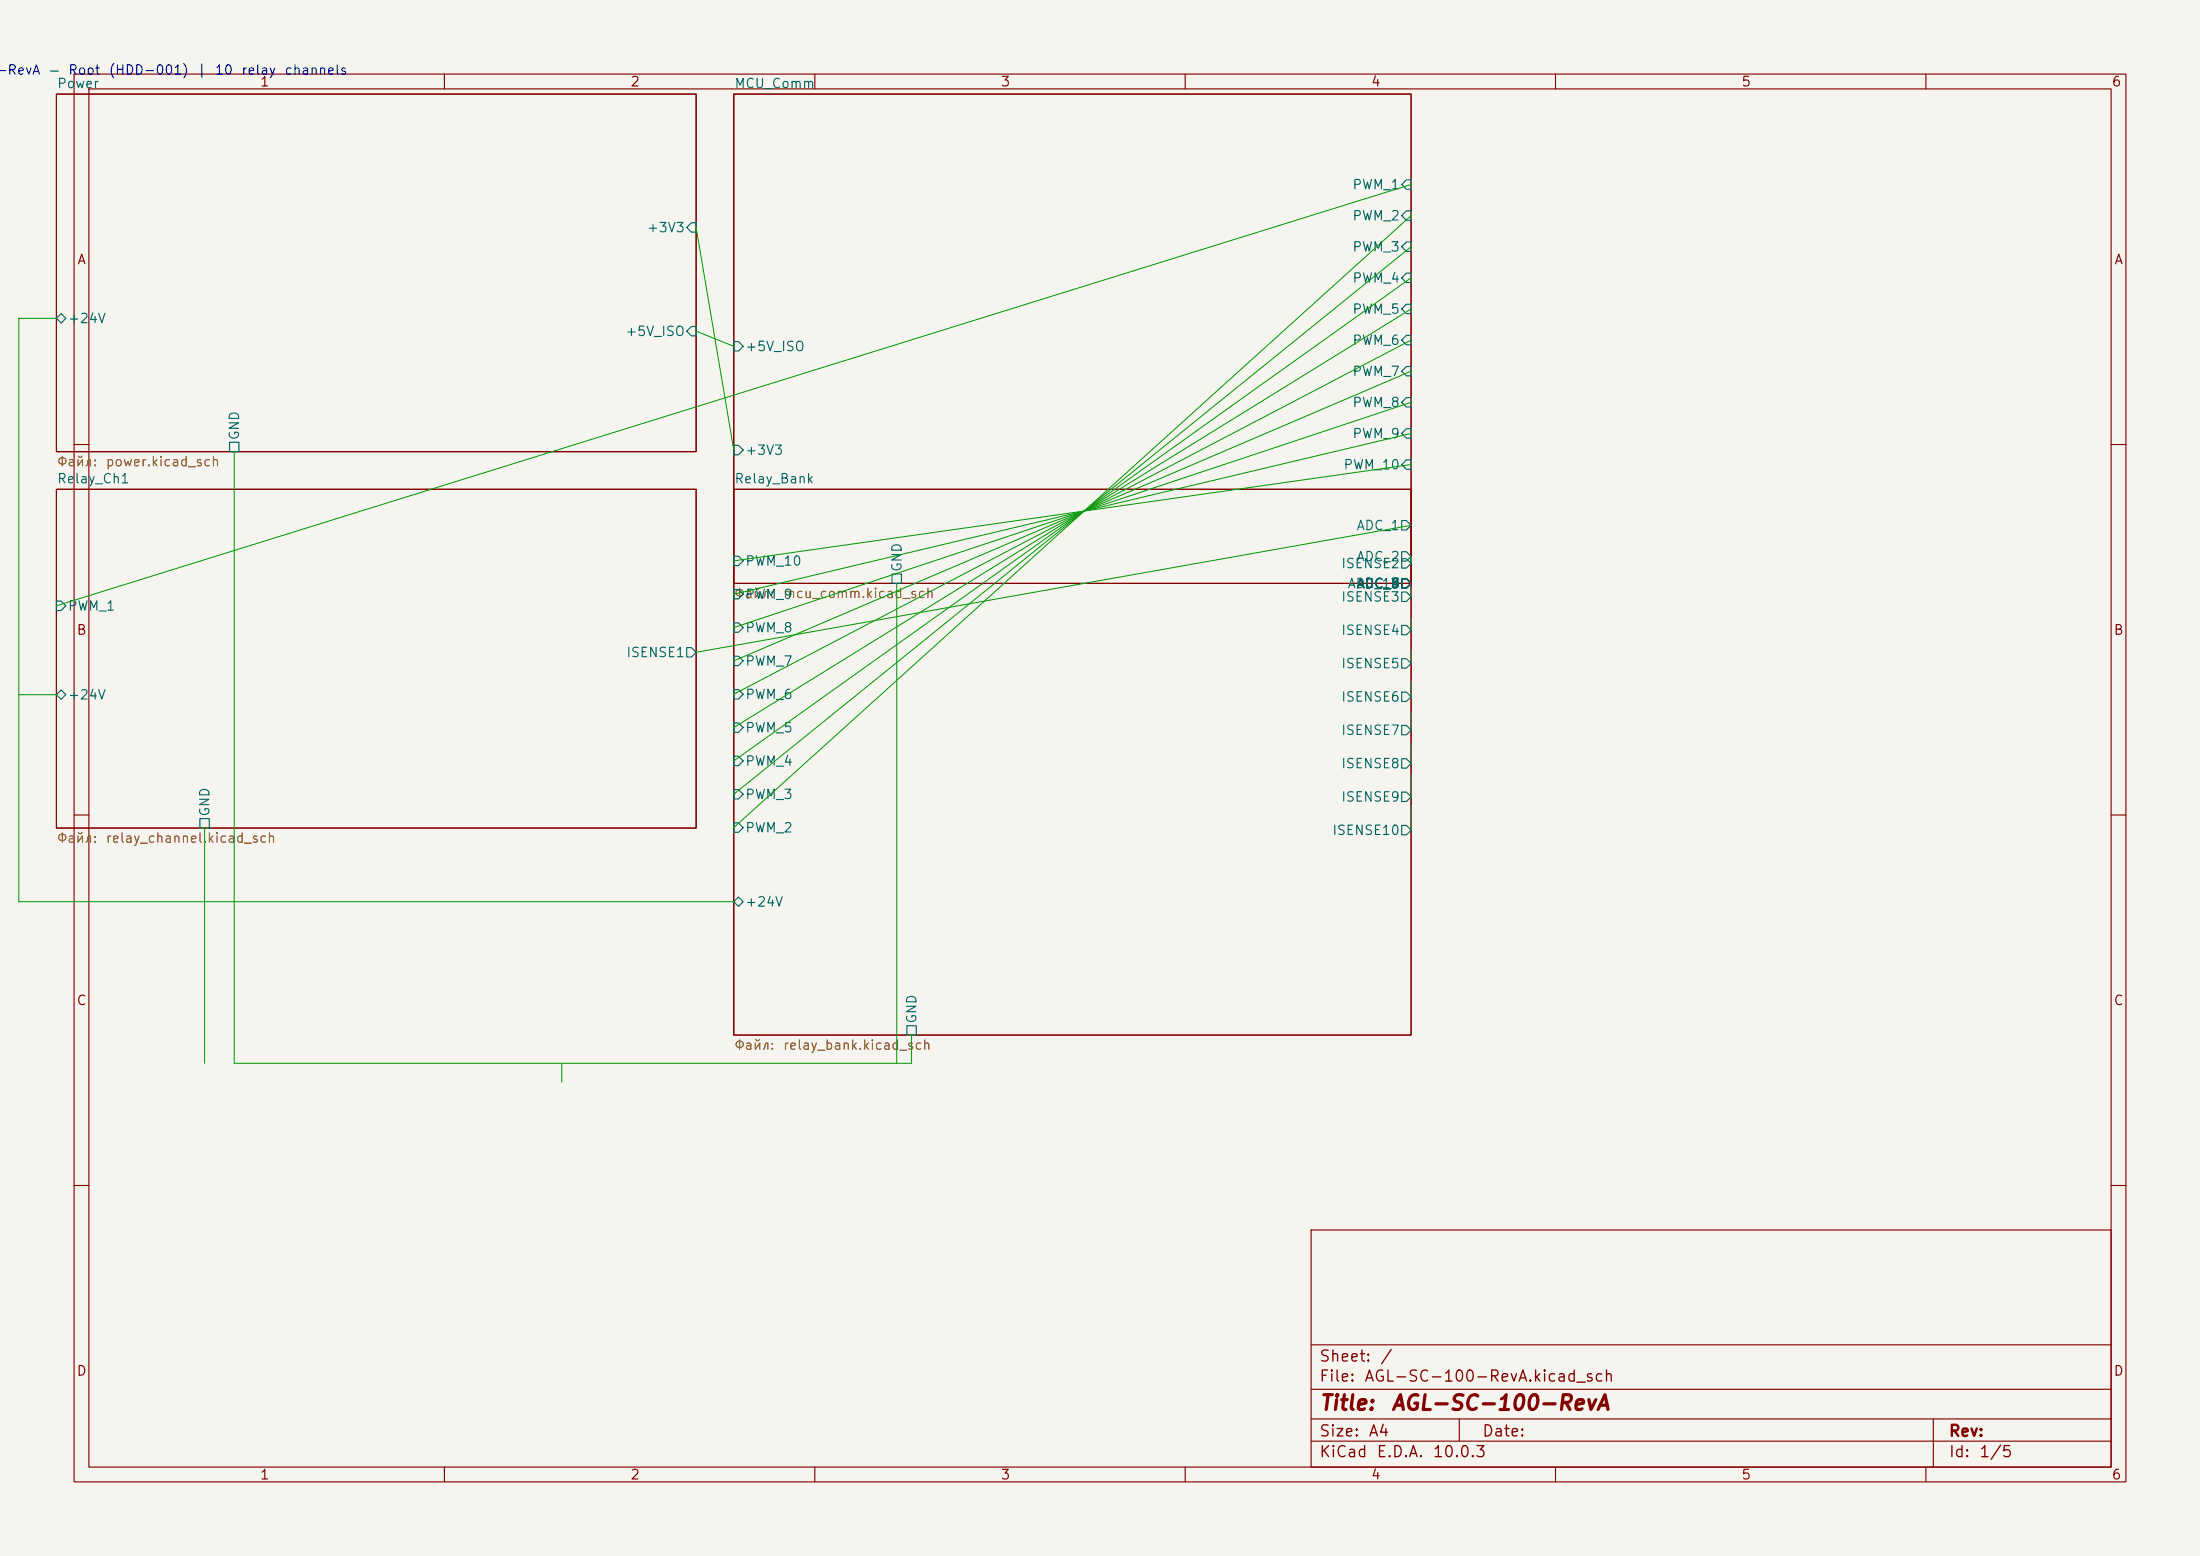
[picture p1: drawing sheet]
<svg xmlns="http://www.w3.org/2000/svg" width="297mm" height="210mm" viewBox="0 0 297 210" stroke-linecap="round" stroke-linejoin="round" font-family="sans-serif">
<path d="M0 0h297v210h-297z" fill="#f5f4ef" stroke="#f5f4ef" stroke-width=".14"/>
<g fill="none" stroke="#840000" stroke-width=".15">
<path d="M7.6 12.7h86.4v48.3h-86.4zM10 10h277v190h-277zM12 12h273v186h-273zM60 10v2M99.1 12.7h91.4v66h-91.4zM110 10v2M160 10v2M210 10v2M260 10v2M7.6 66h86.4v45.8h-86.4zM10 60h2M99.1 66h91.4v73.7h-91.4z"/>
<path d="M285 60h2M10 110h2M285 110h2M10 160h2M177 166h108v32h-108zM285 160h2M60 198v2M110 198v2M160 198v2M177 194.5h108M177 191.5h108M177 187.5h108"/>
<path d="M177 181.5h108M197 191.5v3M210 198v2M260 198v2M261 191.5v6.5"/>
</g>
<g fill="none" stroke="#006464" stroke-width=".15">
<path d="M93.3 30.1h.7v1.2h-.7l-.6-.6zM189.2 24.9l.7-.6h.6v1.2h-.6zM189.2 33.3l.7-.6h.6v1.2h-.6zM189.2 37.5l.7-.6h.6v1.2h-.6zM189.9 28.5h.6v1.2h-.6l-.7-.6zM8.3 42.3l.6 .7-.6 .6-.7-.6zM31 59.7h1.3v1.3h-1.3zM93.3 44.1h.7v1.2h-.7l-.6-.6zM99.1 46.1h.6l.6 .6-.6 .7h-.6zM189.2 41.7l.7-.6h.6v1.2h-.6zM189.2 45.9l.7-.6h.6v1.2h-.6zM189.2 54.3l.7-.6h.6v1.2h-.6z"/>
<path d="M189.2 58.5l.7-.6h.6v1.2h-.6zM189.9 49.5h.6v1.2h-.6l-.7-.6zM99.1 60.1h.6l.6 .6-.6 .7h-.6zM99.1 79.6h.6l.6 .6-.6 .6h-.6zM99.1 75.1h.6l.6 .6-.6 .6h-.6zM120.4 77.5h1.3v1.2h-1.3zM189.2 62.7l.7-.6h.6v1.2h-.6zM189.2 70.3h.7l.6 .6-.6 .6h-.7zM189.2 74.5h.7l.6 .6-.6 .6h-.7zM189.2 78.1h.7l.6 .6-.6 .7h-.7zM189.2 75.4h.7l.6 .6-.6 .7h-.7zM189.2 79.9h.7l.6 .6-.6 .7h-.7z"/>
<path d="M7.6 93.8l.7-.7 .6 .7-.6 .6zM7.6 81.1h.7l.6 .7-.6 .6h-.7zM92.7 87.4h.6l.7 .6-.7 .7h-.6zM99.1 97.6h.6l.6 .6-.6 .6h-.6zM99.1 93.1h.6l.6 .6-.6 .6h-.6zM99.1 88.6h.6l.6 .6-.6 .6h-.6zM99.1 84.1h.6l.6 .6-.6 .6h-.6zM189.2 84.4h.7l.6 .6-.6 .7h-.7zM189.2 88.9h.7l.6 .6-.6 .7h-.7zM189.2 93.4h.7l.6 .6-.6 .7h-.7zM189.2 97.9h.7l.6 .6-.6 .7h-.7zM27 110.5h1.3v1.3h-1.3z"/>
<path d="M99.1 111.1h.6l.6 .6-.6 .6h-.6zM99.1 106.6h.6l.6 .6-.6 .6h-.6zM99.1 102.1h.6l.6 .6-.6 .6h-.6zM189.2 102.4h.7l.6 .6-.6 .7h-.7zM189.2 106.9h.7l.6 .6-.6 .7h-.7zM189.2 111.4h.7l.6 .6-.6 .7h-.7zM99.1 121.7l.6-.6 .6 .6-.6 .6zM122.4 138.4h1.3v1.3h-1.3z"/>
</g>
<g fill="none" stroke="#009600" stroke-width=".14">
<path d="M94 30.7l5.1 30M190.5 37.5l-91.4 65.2M190.5 29.1l-91.4 82.6M190.5 24.9l-182.9 56.9M190.5 33.3l-91.4 73.9M7.6 43h-5.1v78.7h96.6M94 44.7l5.1 2M190.5 54.3l-91.4 30.4M190.5 41.7l-91.4 56.5M190.5 45.9l-91.4 47.8M190.5 50.1l-91.4 39.1M190.5 58.5l-91.4 21.7"/>
<path d="M31.6 61v82.5h91.5v-3.8M121.1 78.7v64.8M190.5 62.7l-91.4 13M190.5 75.1v.9M190.5 79.3v1.2M190.5 70.9l-96.5 17.1M2.5 93.8h5.1M190.5 83.5v1.5M190.5 87.7v1.8M190.5 91.9v2.1M190.5 96.1v2.4M27.6 111.8v31.7"/>
<path d="M190.5 100.3v2.7M190.5 104.5v3M190.5 108.7v3.3M75.8 143.5v2.6"/>
</g>
<g font-size="2" fill="#840000">
<text x="178" y="190.8">Title:</text>
<text x="187.7" y="190.8">AGL-SC-100-RevA</text>
</g>
<g font-size="1.5" fill="#840000">
<text x="178" y="184.2">Sheet:</text>
<text x="186.2" y="184.2">/</text>
<text x="178" y="186.9">File:</text>
<text x="184.1" y="186.9">AGL-SC-100-RevA.kicad_sch</text>
<text x="178" y="197.1">KiCad</text>
<text x="178" y="194.3">Size:</text>
<text x="184.7" y="194.3">A4</text>
<text x="185.7" y="197.1">E.D.A.</text>
<text x="193.3" y="197.1">10.0.3</text>
<text x="200" y="194.3">Date:</text>
<text x="263" y="194.3">Rev:</text>
<text x="263" y="197.1">Id:</text>
<text x="267.1" y="197.1">1/5</text>
</g>
<g font-size="1.3" fill="#0000c2">
<text x="-.7" y="10.4">-RevA</text>
<text x="6.5" y="10.4">—</text>
<text x="9.1" y="10.4">Root</text>
<text x="14.6" y="10.4">(HDD-001)</text>
<text x="26.5" y="10.4">|</text>
<text x="28.9" y="10.4">10</text>
<text x="32.5" y="10.4">relay</text>
<text x="38.3" y="10.4">channels</text>
</g>
<g font-size="1.3" fill="#840000">
<text x="35" y="12">1</text>
<text x="85" y="12">2</text>
<text x="135" y="12">3</text>
<text x="185" y="12">4</text>
<text x="235" y="12">5</text>
<text x="285" y="12">6</text>
<text x="10.3" y="36">A</text>
<text x="285.3" y="36">A</text>
<text x="10.3" y="86">B</text>
<text x="285.3" y="86">B</text>
<text x="10.3" y="136">C</text>
<text x="285.3" y="136">C</text>
<text x="10.3" y="186">D</text>
<text x="285.3" y="186">D</text>
<text x="35" y="200">1</text>
<text x="85" y="200">2</text>
<text x="135" y="200">3</text>
<text x="185" y="200">4</text>
<text x="235" y="200">5</text>
<text x="285" y="200">6</text>
</g>
<g font-size="1.3" fill="#006464">
<text x="7.6" y="12.2">Power</text>
<text x="99.1" y="12.2">MCU_Comm</text>
<text x="182.5" y="25.9">PWM_1</text>
<text x="87.2" y="31.7">+3V3</text>
<text x="182.5" y="30.1">PWM_2</text>
<text x="182.5" y="34.3">PWM_3</text>
<text x="182.5" y="38.5">PWM_4</text>
<text x="9.1" y="43.9">+24V</text>
<text x="84.3" y="45.7">+5V_ISO</text>
<text x="100.5" y="47.7">+5V_ISO</text>
<text x="182.5" y="42.7">PWM_5</text>
<text x="182.5" y="46.9">PWM_6</text>
<text x="182.5" y="51.1">PWM_7</text>
<text x="32.6" y="59.5" transform="rotate(-90 32.6 59.5)">GND</text>
<text x="182.5" y="55.3">PWM_8</text>
<text x="182.5" y="59.5">PWM_9</text>
<text x="7.6" y="65.6">Relay_Ch1</text>
<text x="99.1" y="65.6">Relay_Bank</text>
<text x="100.5" y="61.7">+3V3</text>
<text x="181.3" y="63.7">PWM_10</text>
<text x="183" y="71.9">ADC_1</text>
<text x="100.5" y="76.7">PWM_10</text>
<text x="122" y="77.3" transform="rotate(-90 122 77.3)">GND</text>
<text x="181" y="77">ISENSE2</text>
<text x="183" y="76.1">ADC_2</text>
<text x="9.1" y="82.7">PWM_1</text>
<text x="100.5" y="81.2">PWM_9</text>
<text x="181" y="81.5">ISENSE3</text>
<text x="181.8" y="79.7">ADC_10</text>
<text x="183" y="79.7">ADC_3</text>
<text x="183" y="79.7">ADC_6</text>
<text x="183" y="79.7">ADC_9</text>
<text x="187.6" y="79.7">4</text>
<text x="187.6" y="79.7">5</text>
<text x="187.6" y="79.7">7</text>
<text x="187.6" y="79.7">8</text>
<text x="84.5" y="89">ISENSE1</text>
<text x="100.5" y="85.7">PWM_8</text>
<text x="181" y="86">ISENSE4</text>
<text x="9.1" y="94.7">+24V</text>
<text x="100.5" y="94.7">PWM_6</text>
<text x="100.5" y="90.2">PWM_7</text>
<text x="181" y="90.5">ISENSE5</text>
<text x="181" y="95">ISENSE6</text>
<text x="100.5" y="99.2">PWM_5</text>
<text x="181" y="99.5">ISENSE7</text>
<text x="100.5" y="103.7">PWM_4</text>
<text x="181" y="104">ISENSE8</text>
<text x="28.6" y="110.3" transform="rotate(-90 28.6 110.3)">GND</text>
<text x="100.5" y="112.7">PWM_2</text>
<text x="100.5" y="108.2">PWM_3</text>
<text x="179.8" y="113">ISENSE10</text>
<text x="181" y="108.5">ISENSE9</text>
<text x="100.5" y="122.7">+24V</text>
<text x="124" y="138.2" transform="rotate(-90 124 138.2)">GND</text>
</g>
<g font-size="1.3" fill="#725600">
<text x="7.6" y="63.3">Файл:</text>
<text x="14.2" y="63.3">power.kicad_sch</text>
<text x="99.1" y="81">Файл:</text>
<text x="105.6" y="81">mcu_comm.kicad_sch</text>
<text x="7.6" y="114.1">Файл:</text>
<text x="14.2" y="114.1">relay_channel.kicad_sch</text>
<text x="99.1" y="142">Файл:</text>
<text x="105.6" y="142">relay_bank.kicad_sch</text>
</g>
</svg>
